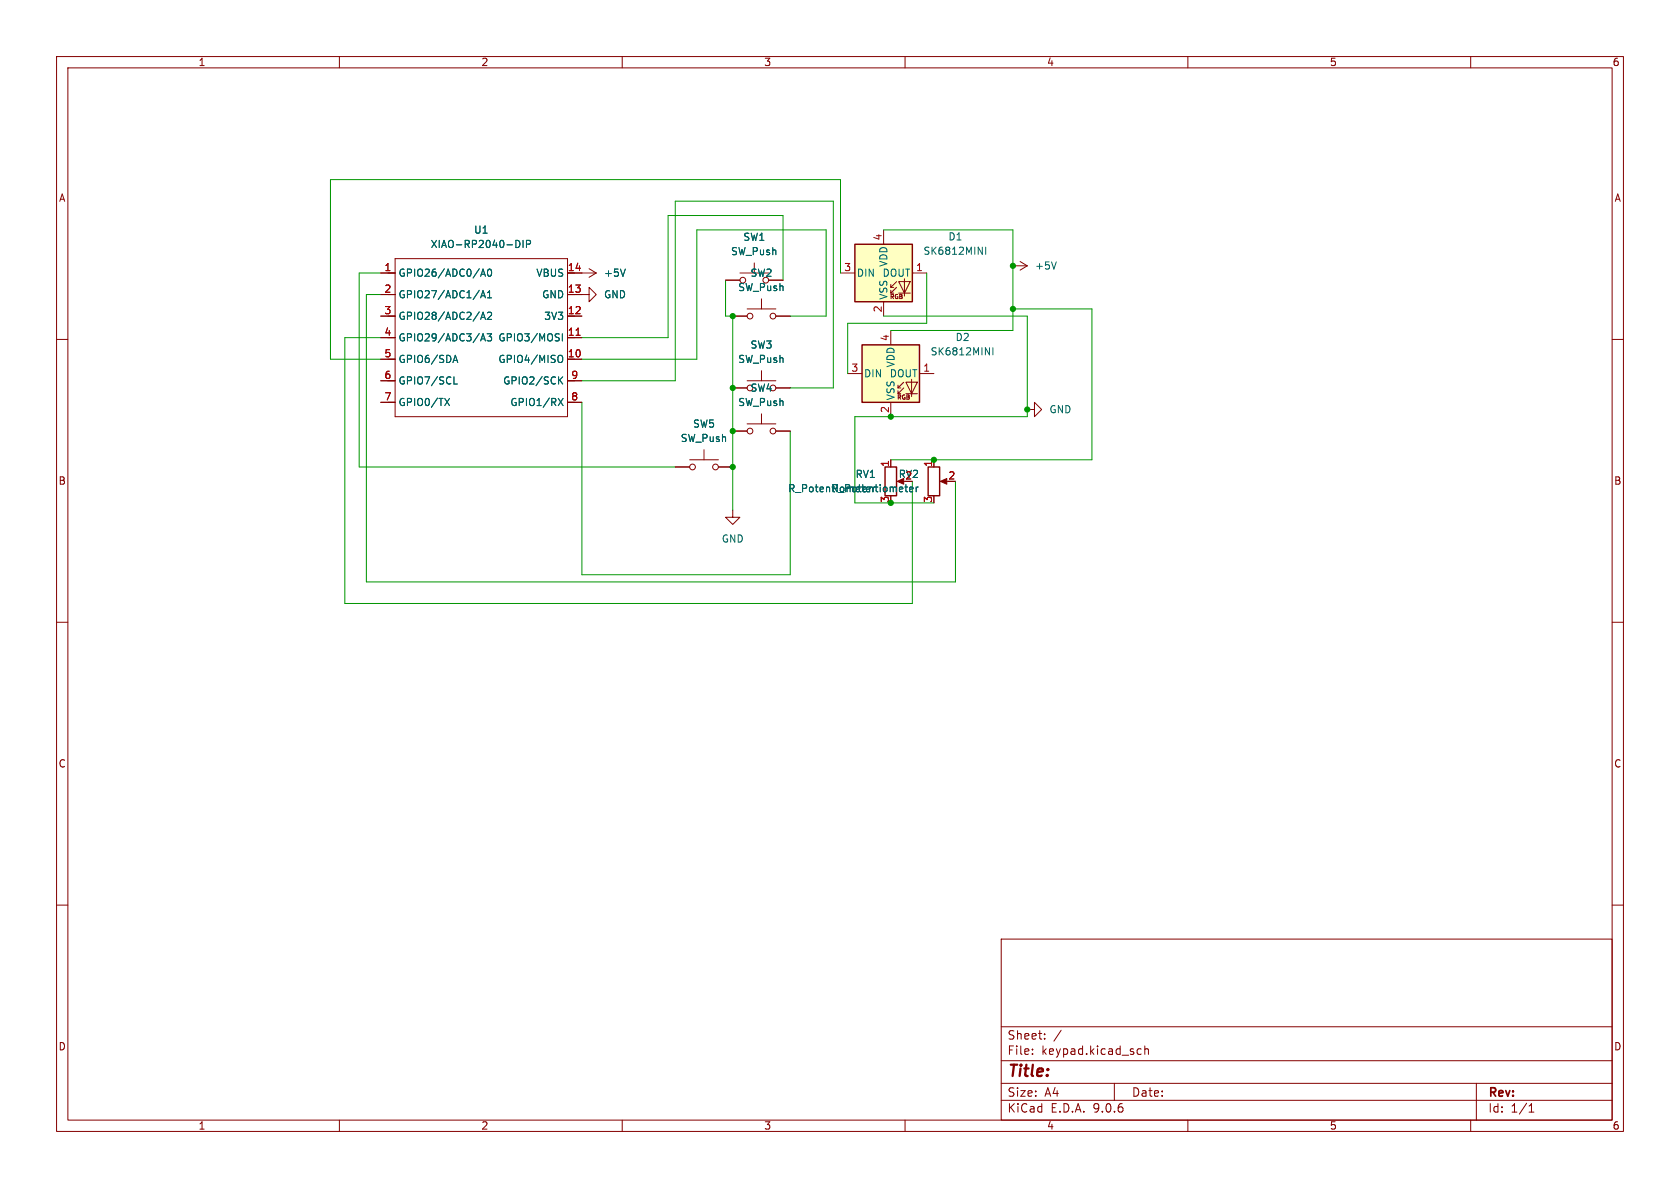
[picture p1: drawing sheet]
<svg xmlns="http://www.w3.org/2000/svg" width="297mm" height="210mm" viewBox="0 0 297 210" stroke-linecap="round" stroke-linejoin="round" font-family="sans-serif">
<g fill="none" stroke="#840000" stroke-width=".18">
<path d="M10 10h277v190h-277zM12 12h273v186h-273zM60 10v2M110 10v2M160 10v2M210 10v2M260 10v2M102.9 52.1h1.2v-1.3l1.3 1.3-1.3 1.2v-1.2M10 60h2M285 60h2M165.1 81.3v1.3M166.6 85.1h1"/>
<path d="M10 110h2M285 110h2M10 160h2M177 166h108v32h-108zM285 160h2M60 198v2M110 198v2M160 198v2M177 194.5h108M177 191.5h108M177 187.5h108M177 181.5h108"/>
<path d="M182.5 186.3v.1M182.5 185.5v.1M184.7 183.6v.1M184.7 182.8v.1M187.6 182.1l-1.3 2M197 191.5v3M201.2 186.3h.5M201.2 185.5h.5M202.4 185.5l.2-.1 .4 .1v.9M202.4 184.9v1.5M210 198v2M260 198v2"/>
<path d="M261 191.5v6.5M270.3 196.6h.9M270.3 195.5l.4-.4v1.5"/>
</g>
<path d="M164.1 82.6h2v5h-2z" fill="none" stroke="#840000" stroke-width=".25"/>
<path d="M166.2 85.1l1.2-.5v1z" fill="#840000" stroke="#840000" stroke-width=".18"/>
<path d="M160.8 86.5l.6-.1v-.2l-.4-.1-.2 .2 .1 .6h.5M162 86.1v.8M162.3 86.1l-.3 .2" fill="none" stroke="#006464" stroke-width=".18"/>
<path d="M151.1 43.2h10.2v10.1h-10.2z" fill="#ffffc2"/>
<g fill="none" stroke="#840000" stroke-width=".18">
<path d="M67.3 48.3h2.5M67.3 52.1h2.5M67.3 55.9h2.5M67.3 59.7h2.5M69.8 45.7h30.5v28h-30.5zM100.3 48.3h5.1M100.3 52.1h2.6M100.3 55.9h2.6M100.3 59.7h2.6M104.1 47.5l1.3 .8M105.4 48.3l-1.3 .7M128.3 49.5h2.5"/>
<path d="M130.8 48.3h5.1M133.3 46.5v1.8M135.9 49.5h2.5M148.6 48.3h2.5M156.2 40.6v2.6M156.2 53.3v2.6M157.5 50.8h.5M157.5 51.8h.5M158.5 49.8l-1 1v-.5M158.5 50.8l-1 1v-.5M158.9 49.8h2l-1 2zM158.9 51.8h2"/>
<path d="M159.9 49.3v3M161.3 48.3h2.5M67.3 63.5h2.5M67.3 67.3h2.5M67.3 71.1h2.5M100.3 63.5h2.6M100.3 67.3h2.6M100.3 71.1h2.6M124.5 79.5v1.8M119.4 82.6h2.5M121.9 81.3h5.1M127 82.6h2.5"/>
<path d="M129.5 90.2v1.2h1.3l-1.3 1.3-1.2-1.3h1.2"/>
<circle cx="131.3" cy="49.5" r=".51"/>
<circle cx="135.4" cy="49.5" r=".51"/>
<circle cx="122.4" cy="82.6" r=".51"/>
<circle cx="126.5" cy="82.6" r=".51"/>
</g>
<path d="M151.1 43.2h10.2v10.1h-10.2z" fill="none" stroke="#840000" stroke-width=".25"/>
<g fill="none" stroke="#006464" stroke-width=".18">
<path d="M85 48.8l.4-1.2 .4 1.2M85 52.6l.4-1.2 .4 1.2M85 56.5l.4-1.3 .4 1.3M85.1 48.5h.6M85.1 52.3h.6M85.1 56.1h.6M85.1 59.9h.6M86.1 59h.8l-.4 .5 .3 .1v.5l-.1 .2-.6-.2M86.2 55.3l.5-.1 .2 .4-.8 .9h.8M86.2 52.6h.7M86.2 51.7l.3-.3v1.2M86.3 47.7l.2-.1a.68 .68 0 0 1 .4 .6 .68 .68 0 0 1-.4 .6l-.2-.1-.1-.3z"/>
<path d="M91.2 42.5a.64 .64 0 0 1 .7 .6 .64 .64 0 0 1-.7 .7M92.5 42.5v1.3M93.1 43.2l.6-.1 .1-.2-.1-.3-.6-.1v1.3M99.4 59v1.3M110.5 47.6l-.4 1.2M172.9 43.7l.8 1.3v-1.3M174.3 43.7v1.3M78.6 70.4l.9 1.3M79.5 70.4l-.9 1.3M80.1 64.1l.4-1.3 .4 1.3M80.2 63.7h.6M80.3 67.9h.6"/>
<path d="M85 60.3l.4-1.3 .4 1.3M98.7 70.4l.8 1.3M98.9 62.8a.43 .43 0 0 1 .6 .4v.5a.43 .43 0 0 1-.6 .4M98.9 67.2l.6 .7M99.5 66.6l-.7 .7M99.5 70.4l-.8 1.3"/>
</g>
<path d="M101.8 59.3h.8" fill="none" stroke="#a90000" stroke-width=".18"/>
<path d="M152.4 61h10.2v10.1h-10.2z" fill="#ffffc2"/>
<g fill="none" stroke="#840000" stroke-width=".18">
<path d="M67.3 55.9h2.5M67.3 48.3h2.5M67.3 52.1h2.5M67.3 59.7h2.5M100.3 55.9h2.6M100.3 48.3h2.6M100.3 52.1h2.6M100.3 59.7h2.6M128.3 49.5h2.5M129.5 55.9h2.6M132.1 54.6h5.1M134.6 52.8v1.8"/>
<path d="M135.9 49.5h2.5M137.2 55.9h2.5M157.5 58.4v2.6M179.1 47h2.5M180.3 46.2l1.3 .8M181.6 47l-1.3 .8M67.3 67.3h2.5M67.3 63.5h2.5M67.3 71.1h2.5M100.3 67.3h2.6M100.3 63.5h2.6M100.3 71.1h2.6"/>
<path d="M129.5 68.6h2.6M129.5 76.2h2.6M132.1 74.9h5.1M132.1 67.3h5.1M134.6 65.5v1.8M134.6 73.2v1.7M137.2 68.6h2.5M137.2 76.2h2.5M149.9 66h2.5M157.5 71.1v2.6M158.7 68.6h.6M158.7 69.6h.6"/>
<path d="M159.8 67.6l-1.1 1v-.5M159.8 68.6l-1.1 1v-.5M160.1 67.6h2.1l-1 2zM160.1 69.6h2.1M161.2 67.1v3M162.6 66h2.5M181.6 72.4h1.3v-1.3l1.2 1.3-1.2 1.3v-1.3M119.4 82.6h2.5M127 82.6h2.5M157.5 81.3v1.3M165.1 81.3v1.3"/>
<circle cx="132.6" cy="55.9" r=".51"/>
<circle cx="136.7" cy="55.9" r=".51"/>
<circle cx="132.6" cy="76.2" r=".51"/>
<circle cx="136.7" cy="68.6" r=".51"/>
<circle cx="136.7" cy="76.2" r=".51"/>
</g>
<path d="M152.4 61h10.2v10.1h-10.2zM156.5 82.6h2v5h-2z" fill="none" stroke="#840000" stroke-width=".25"/>
<g fill="none" stroke="#006464" stroke-width=".18">
<path d="M85 48.8l.4-1.2 .4 1.2M85 52.6l.4-1.2 .4 1.2M85 56.5l.4-1.3 .4 1.3M85.1 48.5h.6M85.1 52.3h.6M85.1 56.1h.6M85.1 59.9h.6M86.1 59h.8l-.4 .5 .3 .1v.5l-.1 .2-.6-.2M86.2 55.3l.5-.1 .2 .4-.8 .9h.8M86.2 52.6h.7M86.2 51.7l.3-.3v1.2M86.3 47.7l.2-.1a.68 .68 0 0 1 .4 .6 .68 .68 0 0 1-.4 .6l-.2-.1-.1-.3z"/>
<path d="M91.2 42.5a.64 .64 0 0 1 .7 .6 .64 .64 0 0 1-.7 .7M92.5 42.5v1.3M93.1 43.2l.6-.1 .1-.2-.1-.3-.6-.1v1.3M99.4 59v1.3M110.5 47.6l-.4 1.2M186.7 46.3l-.4 1.3M78.6 70.4l.9 1.3M79.5 70.4l-.9 1.3M80.1 64.1l.4-1.3 .4 1.3M80.2 63.7h.6M80.3 67.9h.6M85 60.3l.4-1.3 .4 1.3"/>
<path d="M98.7 70.4l.8 1.3M98.9 62.8a.43 .43 0 0 1 .6 .4v.5a.43 .43 0 0 1-.6 .4M98.9 67.2l.6 .7M99.5 66.6l-.7 .7M99.5 70.4l-.8 1.3M174.2 61.5l.7 1.2v-1.2M175.5 61.5v1.2M160.8 86.5l.6-.1v-.2l-.4-.1-.2 .2 .1 .6h.5M162 86.1v.8M162.3 86.1l-.3 .2"/>
</g>
<path d="M158.6 85.1l1.2-.5v1z" fill="#840000" stroke="#840000" stroke-width=".18"/>
<g fill="none" stroke="#009600" stroke-width=".18">
<path d="M67.3 59.7h-6.3v47h100.3v-21.6M67.3 48.3h-3.8v34.3h55.9M67.3 52.1h-2.5v50.8h104.1v-17.8M128.3 49.5v6.4h1.2v34.3M138.4 49.5v-11.4h-20.3v21.6h-15.2M139.7 55.9h6.3v-15.3h-22.8v22.9h-20.3M148.6 48.3v-16.5h-90.2v31.7h8.9M156.2 55.9h25.4v17.8h-30.5v15.2h14M156.2 40.6h22.9v17.8h-21.6M163.8 48.3v8.9h-13.9v8.8M179.1 54.6h13.9v26.7h-35.5M102.9 67.3h16.5v-31.7h27.9v33h-7.6"/>
<path d="M102.9 71.1v30.5h36.8v-25.4"/>
</g>
<path d="M101.8 59.3h.8" fill="none" stroke="#a90000" stroke-width=".18"/>
<g fill="#009600" stroke="#009600" stroke-width=".18">
<circle cx="129.5" cy="68.6" r=".46"/>
<circle cx="129.5" cy="55.9" r=".46"/>
<circle cx="129.5" cy="82.6" r=".46"/>
<circle cx="129.5" cy="76.2" r=".46"/>
<circle cx="157.5" cy="88.9" r=".46"/>
<circle cx="165.1" cy="81.3" r=".46"/>
<circle cx="181.6" cy="72.4" r=".46"/>
<circle cx="179.1" cy="47" r=".46"/>
<circle cx="179.1" cy="54.6" r=".46"/>
<circle cx="157.5" cy="73.7" r=".46"/>
</g>
<text font-size="2.8" fill="#840000" x="178" y="190.9">Title:</text>
<g font-size="2.1" fill="#840000">
<text x="178" y="184">Sheet:</text>
<text x="178" y="186.7">File:</text>
<text x="184.1" y="186.7">keypad.kicad_sch</text>
<text x="178" y="196.9">KiCad</text>
<text x="178" y="194.1">Size:</text>
<text x="184.7" y="194.1">A4</text>
<text x="185.7" y="196.9">E.D.A.</text>
<text x="193.3" y="196.9">9.0.6</text>
<text x="200" y="194.1">Date:</text>
<text x="263" y="194.3">Rev:</text>
<text x="263" y="196.9">Id:</text>
<text x="267.1" y="196.9">1/1</text>
</g>
<g font-size="1.8" fill="#840000">
<text x="35" y="11.9">1</text>
<text x="85" y="11.9">2</text>
<text x="135" y="11.9">3</text>
<text x="185" y="11.9">4</text>
<text x="235" y="11.9">5</text>
<text x="285" y="11.9">6</text>
<text x="10.3" y="35.9">A</text>
<text x="285.3" y="35.9">A</text>
<text x="10.3" y="85.9">B</text>
<text x="285.3" y="85.9">B</text>
<text x="10.3" y="135.9">C</text>
<text x="285.3" y="135.9">C</text>
<text x="10.3" y="185.9">D</text>
<text x="285.3" y="185.9">D</text>
<text x="35" y="199.9">1</text>
<text x="85" y="199.9">2</text>
<text x="135" y="199.9">3</text>
<text x="185" y="199.9">4</text>
<text x="235" y="199.9">5</text>
<text x="285" y="199.9">6</text>
</g>
<g font-size="1.8" fill="#006464">
<text x="83.7" y="41.5">U1</text>
<text x="76" y="44">XIAO-RP2040-DIP</text>
<text x="129.1" y="45.3">SW_Push</text>
<text x="131.3" y="42.8">SW1</text>
<text x="157.1" y="47.3" transform="rotate(-90 157.1 47.3)">VDD</text>
<text x="163.2" y="45.2">SK6812MINI</text>
<text x="167.6" y="42.7">D1</text>
<text x="182.9" y="47.9">+5V</text>
<text x="70.4" y="49.1">GPIO26/ADC0/A0</text>
<text x="70.4" y="52.9">GPIO27/ADC1/A1</text>
<text x="94.7" y="49.1">VBUS</text>
<text x="95.7" y="52.9">GND</text>
<text x="106.7" y="52.9">GND</text>
<text x="106.7" y="49.1">+5V</text>
<text x="130.4" y="51.7">SW_Push</text>
<text x="132.6" y="49.1">SW2</text>
<text x="151.4" y="49.1">DIN</text>
<text x="155.9" y="49.1">DOUT</text>
<text x="157.1" y="53.1" transform="rotate(-90 157.1 53.1)">VSS</text>
<text x="70.4" y="56.7">GPIO28/ADC2/A2</text>
<text x="96.1" y="56.7">3V3</text>
<text x="70.4" y="60.6">GPIO29/ADC3/A3</text>
<text x="70.4" y="64.4">GPIO6/SDA</text>
<text x="88" y="60.6">GPIO3/MOSI</text>
<text x="88" y="64.4">GPIO4/MISO</text>
<text x="130.4" y="64.4">SW_Push</text>
<text x="132.6" y="61.8">SW3</text>
<text x="158.3" y="65" transform="rotate(-90 158.3 65)">VDD</text>
<text x="164.4" y="63">SK6812MINI</text>
<text x="168.8" y="60.5">D2</text>
<text x="70.4" y="68.2">GPIO7/SCL</text>
<text x="70.4" y="72">GPIO0/TX</text>
<text x="88.9" y="68.2">GPIO2/SCK</text>
<text x="90.1" y="72">GPIO1/RX</text>
<text x="130.4" y="72">SW_Push</text>
<text x="132.6" y="69.4">SW4</text>
<text x="152.7" y="66.9">DIN</text>
<text x="157.2" y="66.9">DOUT</text>
<text x="158.3" y="70.9" transform="rotate(-90 158.3 70.9)">VSS</text>
<text x="122.4" y="75.8">SW5</text>
<text x="185.4" y="73.3">GND</text>
<text x="120.2" y="78.3">SW_Push</text>
<text x="139.2" y="87.2">R_Potentiometer</text>
<text x="146.9" y="87.2">R_Potentiometer</text>
<text x="151.2" y="84.7">RV1</text>
<text x="158.8" y="84.7">RV2</text>
<text x="127.5" y="96.1">GND</text>
</g>
<g font-size="1.8" fill="#a90000">
<text x="156" y="42.6" transform="rotate(-90 156 42.6)">4</text>
<text x="67.9" y="48">1</text>
<text x="67.9" y="51.8">2</text>
<text x="100.3" y="48">14</text>
<text x="100.3" y="51.8">13</text>
<text x="149.2" y="48">3</text>
<text x="161.9" y="48">1</text>
<text x="67.9" y="55.6">3</text>
<text x="67.9" y="59.4">4</text>
<text x="100.3" y="55.6">12</text>
<text x="100.3" y="59.4">11</text>
<text x="156" y="55.3" transform="rotate(-90 156 55.3)">2</text>
<text x="67.9" y="63.2">5</text>
<text x="100.3" y="63.2">10</text>
<text x="150.4" y="65.8">3</text>
<text x="157.2" y="60.4" transform="rotate(-90 157.2 60.4)">4</text>
<text x="163.1" y="65.8">1</text>
<text x="67.9" y="67.1">6</text>
<text x="67.9" y="70.9">7</text>
<text x="100.9" y="67.1">9</text>
<text x="100.9" y="70.9">8</text>
<text x="157.2" y="73.1" transform="rotate(-90 157.2 73.1)">2</text>
<text x="157.2" y="82.6" transform="rotate(-90 157.2 82.6)">1</text>
<text x="164.8" y="82.6" transform="rotate(-90 164.8 82.6)">1</text>
<text x="157.2" y="89" transform="rotate(-90 157.2 89)">3</text>
<text x="159.9" y="84.8">2</text>
<text x="164.8" y="89" transform="rotate(-90 164.8 89)">3</text>
<text x="167.6" y="84.8">2</text>
</g>
<g font-size="1.1" fill="#840000">
<text x="157.2" y="53.1">RGB</text>
<text x="158.5" y="70.8">RGB</text>
</g>
</svg>
